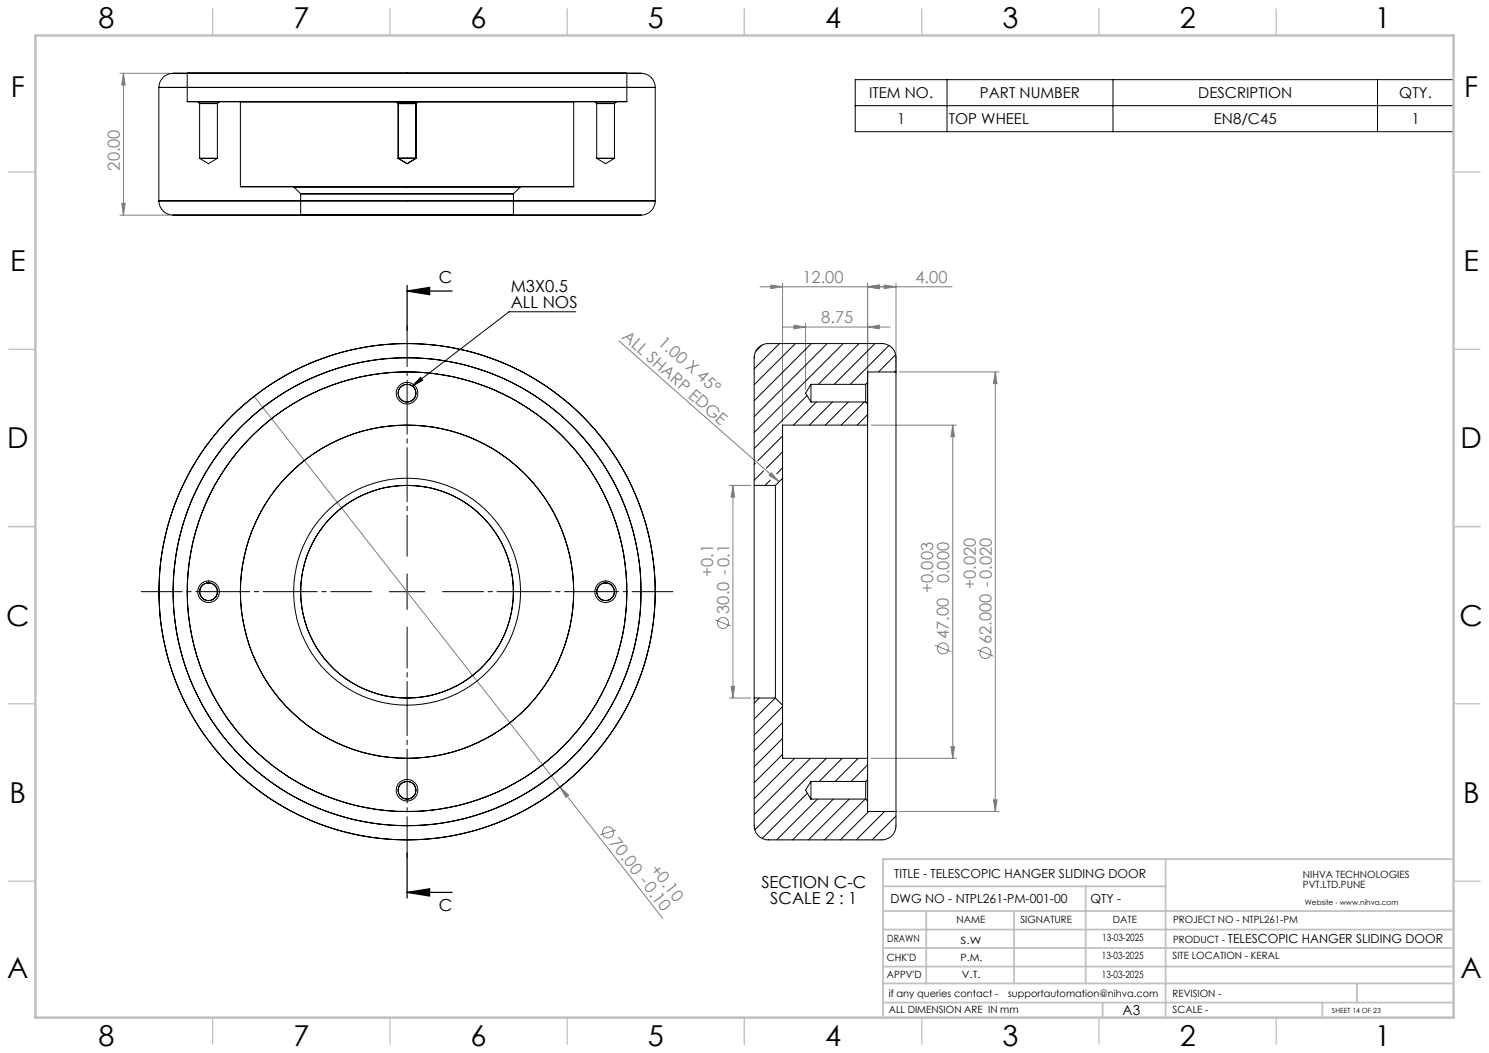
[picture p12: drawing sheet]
<svg xmlns="http://www.w3.org/2000/svg" width="420mm" height="297mm" viewBox="0 0 420 297" stroke-linecap="round" stroke-linejoin="round" font-family="sans-serif">
<g fill="none" stroke="#808080" stroke-width=".28">
<path d="M33.8 20.7h14M34.8 20.7l.5 3.3h-1zM34.8 20.7v40M34.3 57.4h1l-.5 3.3zM33.8 60.7h14M220.7 79.9v39M244.7 79.9v39M252.7 79.9v24M174.6 96.1l45.1 39.8M214.4 80.9h54.1M217.4 80.4l3.3 .5-3.3 .5zM220.9 92.2h30.2"/>
<path d="M223.9 91.7l3.3 .5-3.3 .5zM227.2 91.2v18.7M244.7 80.9l3.3-.5v1zM244.7 92.2l3.3-.5v1zM249.4 80.4l3.3 .5-3.3 .5zM71.7 111.8l86.3 110.2M245.7 119.9h24M253.7 104.9h28M268.7 119.9v94M268.7 119.9l.5 3.3h-1zM280.7 104.9l.5 3.3h-1zM280.7 104.9v124"/>
<path d="M205.7 136.9h6M206.7 136.9l.5 3.3h-1zM206.7 136.9v60M217.6 133.3l2.1 2.6-2.8-1.8zM201.7 174.8l4.5 1.8M205.7 196.9h6M206.2 193.6h1l-.5 3.3zM263.7 182l4.5 1.8M275.7 183.3l4.5 1.8M245.7 213.9h24M268.2 210.6h1l-.5 3.3zM158 222l2.4 2.3-.8 .6z"/>
<path d="M158 222l29 37.1M173.8 234.1l-4.6 1.3M253.7 228.9h28M280.2 225.6h1l-.5 3.3z"/>
<circle cx="204" cy="175.7" r="1.56"/>
<circle cx="265.9" cy="182.9" r="1.55"/>
<circle cx="277.9" cy="184.2" r="1.55"/>
<circle cx="171.5" cy="234.8" r="1.55"/>
</g>
<path d="M241.2 22.5h168.8v14.6h-168.8zM241.2 29.8h168.8M267.1 22.5v14.6M313.9 22.5v14.6M388.5 22.5v14.6M162.4 87.9h-18.8l-27.3 21M118.6 106.5l.6 .8-2.9 1.6zM109.8 166.9h10M114.8 161.9v10" fill="none" stroke="#000" stroke-width=".28"/>
<path d="M114.8 82.1l6.4-1v2zM114.8 82.1h12.7M114.8 80.5v12.7M114.8 251.7l6.4-1v2zM114.8 240.6v12.7M114.8 251.7h12.7" fill="none" stroke="#000" stroke-width=".35"/>
<path d="M114.8 156.9v-65M104.8 166.9h-65M114.8 176.9v65M124.8 166.9h65" fill="none" stroke="#000" stroke-width=".28" stroke-dasharray="15.2 1.3 1.3 1.3" stroke-dashoffset="3.7"/>
<g fill="none" stroke="#c0c0c0" stroke-width=".35">
<path d="M60 2.5v7.5M110 2.5v7.5M160 2.5v7.5M210 2.5v7.5M260 2.5v7.5M310 2.5v7.5M360 2.5v7.5M2.5 48.5h7.5M410 48.5h7.5M2.5 98.5h7.5M410 98.5h7.5M2.5 148.5h7.5"/>
<path d="M410 148.5h7.5M2.5 198.5h7.5M410 198.5h7.5M2.5 248.5h7.5M410 248.5h7.5M60 287v7.5M110 287v7.5M160 287v7.5M210 287v7.5M260 287v7.5M310 287v7.5M360 287v7.5"/>
</g>
<g fill="none" stroke="#c0c0c0" stroke-width=".5">
<path d="M249.1 257h160.9M249.1 250h79.7M261.3 257v20.4M286 257v20.4M306.2 250v27.4M328.8 242.3v44.7M410 242.3h-160.9v44.7M249.1 272.6h160.9M249.1 267.4h160.9M249.1 262.2h160.9M249.1 277.4h160.9M382.7 277.4v5.4"/>
<path d="M249.1 282.8h160.9M311 282.8v4.2M373 282.8v4.2"/>
</g>
<path d="M10 10h400v277h-400z" fill="none" stroke="#c0c0c0" stroke-width=".7"/>
<g fill="#000">
<path d="M118.6 106.5l.6 .8-2.9 1.6z"/>
<path d="M114.8 82.1l6.4-1v2zM114.8 251.7l6.4-1v2z"/>
</g>
<g fill="#808080">
<path d="M217.6 133.3l2.1 2.6-2.8-1.8z"/>
<path d="M158 222l2.4 2.3-.8 .6z"/>
<path d="M244.7 80.9l3.3-.5v1zM217.4 80.4l3.3 .5-3.3 .5zM244.7 92.2l3.3-.5v1zM223.9 91.7l3.3 .5-3.3 .5z"/>
<path d="M206.7 136.9l.5 3.3h-1zM206.2 193.6h1l-.5 3.3z"/>
<path d="M280.7 104.9l.5 3.3h-1zM280.2 225.6h1l-.5 3.3z"/>
<path d="M268.7 119.9l.5 3.3h-1zM268.2 210.6h1l-.5 3.3z"/>
<path d="M244.7 80.9l3.3-.5v1zM249.4 80.4l3.3 .5-3.3 .5z"/>
<path d="M34.8 20.7l.5 3.3h-1zM34.3 57.4h1l-.5 3.3z"/>
</g>
<g fill="none" stroke="#000" stroke-width=".28">
<path d="M44.8 24.7h140zM48.8 20.7a4 4 0 0 0-4 4v32a4 4 0 0 0 4 4M48.8 20.7h132zM52.8 20.7h124zM52.8 28.7h124zM52.8 20.7v8M55.8 28.7h6.1zM55.8 28.7l.5 .5v15.5l2.5 1.5 2.5-1.5v-15.5l.6-.5M56.3 29.2h5zM67.8 28.7h94zM67.8 28.7v24M111.8 28.7h6.1z"/>
<path d="M111.8 28.7l.5 .5v15.5l2.5 1.5 2.5-1.5v-15.5l.6-.5M112.3 29.2h5zM161.8 28.7v24M167.8 28.7h6zM167.8 28.7l.5 .5v15.5l2.5 1.5 2.5-1.5v-15.5l.6-.5M168.3 29.2h5zM176.8 20.7v8M180.8 20.7a4 4 0 0 1 4 4v32a4 4 0 0 1-4 4M44.8 56.7h140zM56.3 44.7h5zM67.8 52.7h94zM82.8 52.7h64z"/>
<path d="M82.8 52.7l2 2v6M84.8 54.7h60zM112.3 44.7h5zM146.8 52.7l-2 2v6M168.3 44.7h5zM48.8 60.7h132zM84.8 60.7h60zM215 97.3l-1.9 1.8M219.9 96.9l-7.2 7.1M224.4 96.9l-11.7 11.6M228.8 96.9l-16.1 16.1M233.3 96.9l-20.6 20.6"/>
<path d="M237.8 96.9l-25.1 25.1M242.3 96.9l-11.5 11.5M246.8 96.9l-11.5 11.5M250.8 97.4l-11 11M227.6 111.6l-14.9 14.9M228.7 108.4v5M228.7 113.4h15.5M228.7 108.4h15.5M228.7 108.4l-1.5 2.5 1.5 2.5M230.3 113.4l-6.5 6.5M234.8 113.4l-6.5 6.5M239.3 113.4l-6.5 6.5"/>
<path d="M243.8 113.4l-6.5 6.5M244.2 108.4v5M244.2 113.4l.5 .5M244.7 119.9v94M244.7 107.8v6.1M244.7 113.9v6M244.7 119.9h-24v15M244.7 107.8l-.5 .6M244.7 116.9l-2.9 3M252.6 100l-4.8 4.9M252.7 104.9v124M252.7 104.9v-4a3.9 3.9 0 0 0-4-4h-32a4 4 0 0 0-4 4v36"/>
<path d="M252.7 104.5l-.4 .4M252.7 104.9h-8v2.9M212.7 136.9v60M212.7 136.9h6M213 130.7l-.3 .3M215.4 132.8l-2.7 2.7M217.3 135.4l-1.5 1.5M218.7 136.9v60M220.7 123l-7 7M220.7 127.5l-4.6 4.6M220.7 132l-1.6 1.6M220.7 134.9v64"/>
<path d="M220.7 134.9l-2 2M212.7 196.9v36a4 4 0 0 0 4 4h32a3.9 3.9 0 0 0 4-4v-4M212.7 196.9h6M214.2 196.9l-1.5 1.4M218.7 196.9l-6 5.9M218.7 196.9l2 2M220.7 199.3l-8 8M220.7 198.9v15h24M220.7 203.8l-8 8M220.7 208.3l-8 8M220.7 212.8l-8 8M224.1 213.9l-11.4 11.4"/>
<path d="M228.6 213.9l-15.9 15.9M233.1 213.9l-20.2 20.2M237.6 213.9l-6.5 6.5M242.1 213.9l-6.6 6.5M244.7 219.8v6.2M244.7 213.9v5.9M244.7 219.8l-.5 .6M244.7 215.7l-4.6 4.7M227.7 223.7l-12.7 12.8M228.7 220.4v5M228.7 220.4h15.5M228.7 220.4l-1.5 2.5 1.5 2.5"/>
<path d="M228.7 225.4h15.5M230.6 225.4l-11.5 11.5M235.1 225.4l-11.5 11.5M239.5 225.4l-11.5 11.5M244.1 225.4l-11.5 11.5M244.2 220.4v5M244.2 225.4l.5 .6M244.7 226v2.9h8M245 228.9l-8 8M249.5 228.9l-8 8M252.7 230.2l-6.7 6.7"/>
<circle cx="114.8" cy="110.9" r="2.5"/>
<circle cx="114.8" cy="110.9" r="3.1"/>
<circle cx="58.8" cy="166.9" r="3"/>
<circle cx="58.8" cy="166.9" r="2.5"/>
<circle cx="114.8" cy="166.9" r="70"/>
<circle cx="114.8" cy="166.9" r="32"/>
<circle cx="114.8" cy="166.9" r="62"/>
<circle cx="114.8" cy="166.9" r="30"/>
<circle cx="114.8" cy="166.9" r="47"/>
<circle cx="114.8" cy="166.9" r="66"/>
<circle cx="170.8" cy="166.9" r="3"/>
<circle cx="170.8" cy="166.9" r="2.49"/>
<circle cx="114.8" cy="222.9" r="3"/>
<circle cx="114.8" cy="222.9" r="2.5"/>
</g>
<g font-size="8.1">
<text x="27.8" y="8">8</text>
<text x="82.8" y="8">7</text>
<text x="132.8" y="8">6</text>
<text x="182.8" y="8">5</text>
<text x="232.8" y="8">4</text>
<text x="282.8" y="8">3</text>
<text x="332.8" y="8">2</text>
<text x="387.8" y="8">1</text>
<text x="3" y="27.2">F</text>
<text x="413" y="27.2">F</text>
<text x="2.8" y="76.5">E</text>
<text x="412.8" y="76.5">E</text>
<text x="2" y="126.5">D</text>
<text x="412" y="126.5">D</text>
<text x="1.7" y="176.5">C</text>
<text x="411.7" y="176.5">C</text>
<text x="2.7" y="226.5">B</text>
<text x="412.7" y="226.5">B</text>
<text x="2" y="275.7">A</text>
<text x="412" y="275.7">A</text>
<text x="27.8" y="295">8</text>
<text x="82.8" y="295">7</text>
<text x="132.8" y="295">6</text>
<text x="182.8" y="295">5</text>
<text x="232.8" y="295">4</text>
<text x="282.8" y="295">3</text>
<text x="332.8" y="295">2</text>
<text x="387.8" y="295">1</text>
</g>
<g font-size="4.7" fill="#808080">
<text x="33.8" y="48.1" transform="rotate(-90 33.8 48.1)">20.00</text>
<text x="226.3" y="79.9">12.00</text>
<text x="258.2" y="79.9">4.00</text>
<text x="175.3" y="95.4" transform="rotate(41 175.3 95.4)">ALL SHARP EDGE</text>
<text x="231.7" y="91.2">8.75</text>
<text x="185.4" y="96.9" transform="rotate(41 185.4 96.9)">1.00 X 45°</text>
<text x="201.2" y="162.8" transform="rotate(-90 201.2 162.8)">+0.1</text>
<text x="263.2" y="167.4" transform="rotate(-90 263.2 167.4)">+0.003</text>
<text x="267.7" y="164.5" transform="rotate(-90 267.7 164.5)">0.000</text>
<text x="275.2" y="166.1" transform="rotate(-90 275.2 166.1)">+0.020</text>
<text x="205.7" y="173.1" transform="rotate(-90 205.7 173.1)">30.0 -0.1</text>
<text x="267.7" y="180.3" transform="rotate(-90 267.7 180.3)">47.00</text>
<text x="279.7" y="181.6" transform="rotate(-90 279.7 181.6)">62.000 -0.020</text>
<text x="171.7" y="237.8" transform="rotate(52 171.7 237.8)">70.00 -0.10</text>
<text x="183.2" y="245.3" transform="rotate(52 183.2 245.3)">+0.10</text>
</g>
<g font-size="4.7">
<text x="123.8" y="80">C</text>
<text x="144" y="82.3">M3X0.5</text>
<text x="144" y="86.9">ALL NOS</text>
<text x="214.8" y="250.5">SECTION C-C</text>
<text x="123.8" y="257">C</text>
<text x="217.3" y="255">SCALE 2 : 1</text>
</g>
<g font-size="4.2">
<text x="245.1" y="27.7">ITEM NO.</text>
<text x="276.4" y="27.7">PART NUMBER</text>
<text x="338" y="27.7">DESCRIPTION</text>
<text x="394.7" y="27.7">QTY.</text>
<text x="253" y="35">1</text>
<text x="267.6" y="35">TOP WHEEL</text>
<text x="342.4" y="35">EN8/C45</text>
<text x="398.1" y="35">1</text>
</g>
<text font-size="3.9" x="316.7" y="286.4">A3</text>
<g font-size="3.5">
<text x="252.2" y="247.7">TITLE - TELESCOPIC HANGER SLIDING DOOR</text>
<text x="251.2" y="254.8">DWG NO - NTPL261-PM-001-00</text>
<text x="307.6" y="254.8">QTY -</text>
<text x="346.3" y="266.1">TELESCOPIC HANGER SLIDING DOOR</text>
</g>
<g font-size="2.8">
<text x="367.5" y="247.7">NIHVA TECHNOLOGIES</text>
<text x="367.5" y="250.5">PVT.LTD.PUNE</text>
<text x="269.8" y="260.4">NAME</text>
<text x="287.8" y="260.4">SIGNATURE</text>
<text x="313.9" y="260.5">DATE</text>
<text x="330.9" y="260.5">PROJECT NO - NTPL261-PM</text>
<text x="250.3" y="265.7">DRAWN</text>
<text x="270.9" y="266.1">S.W</text>
<text x="310.9" y="265.5">13-03-2025</text>
<text x="330.9" y="266.1">PRODUCT -</text>
<text x="250.2" y="271.1">CHK'D</text>
<text x="250.2" y="275.8">APPV'D</text>
<text x="270.9" y="271.1">P.M.</text>
<text x="271.3" y="275.8">V.T.</text>
<text x="310.8" y="270.6">13-03-2025</text>
<text x="310.8" y="275.8">13-03-2025</text>
<text x="330.7" y="270.6">SITE LOCATION - KERAL</text>
<text x="250.7" y="281.1">if any queries contact -</text>
<text x="284.3" y="281.1">supportautomation@nihva.com</text>
<text x="330.7" y="281.1">REVISION -</text>
<text x="250.7" y="285.6">ALL DIMENSION ARE IN mm</text>
<text x="330.7" y="285.6">SCALE -</text>
</g>
<text font-size="2.1" x="368.1" y="255.1">Website - www.nihva.com</text>
<text font-size="2" x="375.7" y="285.6">SHEET 14 OF 23</text>
</svg>
